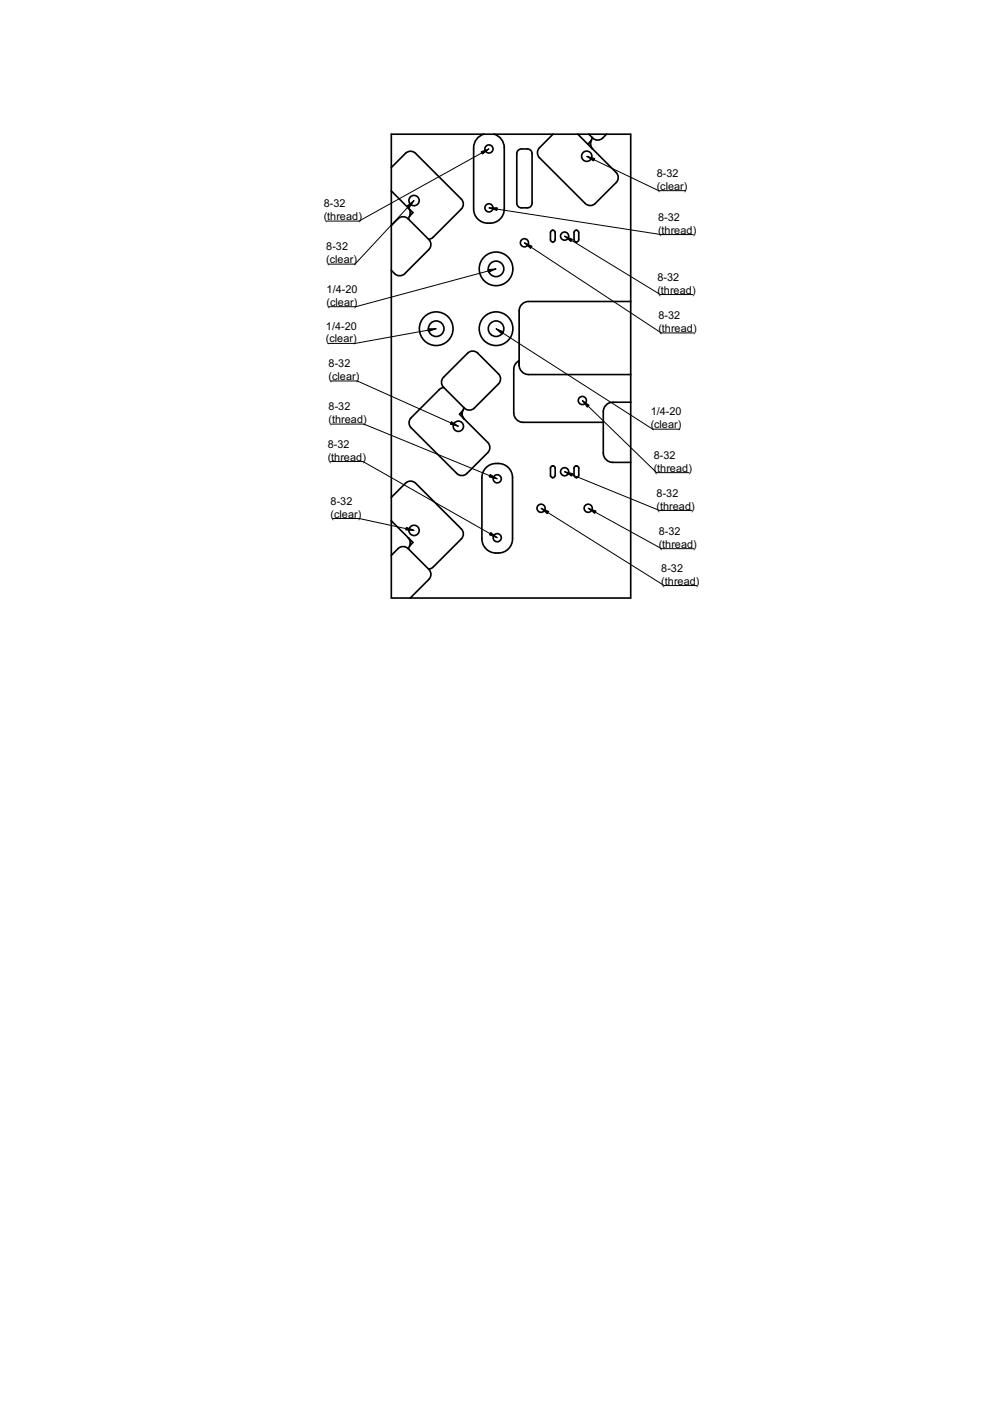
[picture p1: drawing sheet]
<svg xmlns="http://www.w3.org/2000/svg" width="210mm" height="297mm" viewBox="0 0 210 297" stroke-linecap="round" stroke-linejoin="round" font-family="sans-serif">
<g fill="none" stroke="#000" stroke-width=".35">
<path d="M83 35.5l3-3a1.5 1.5 0 0 1 2.1 0l9.7 9.7a1.5 1.5 0 0 1 0 2.1l-6 6-.9 .4M83 28.5h50.7v98.3h-50.7zM102.6 28.5a3 3 0 0 0-2.2 2.8v13a3.3 3.3 0 0 0 3.3 3 3.3 3.3 0 0 0 3.2-3v-13a3 3 0 0 0-2.1-2.8M109.9 31.9a2.16 2.16 0 0 1 2.8 .3l.1 10.9a1 1 0 0 1-1 1h-1.2a1 1 0 0 1-1-1v-10.5zM117.3 28.5l-2.9 2.8a1.5 1.5 0 0 0 0 2.1l9.7 9.7a1.5 1.5 0 0 0 2.1 0l4.4-4.4a1.5 1.5 0 0 0 0-2.1l-8.1-8.1M124.9 28.5a2.06 2.06 0 0 0 2.5 1.1l1.2-1.1M125.2 30.1v.6M125.4 29.8a1.5 1.5 0 0 0 .2 1.8l-.4-.8M125.4 29.8l-.8 .8M125.6 29.2l-.2 .6M83 47.8l1.4-1.4a1.5 1.5 0 0 1 2.1 0l4.4 4.4a1.5 1.5 0 0 1 0 2.1l-5.1 5.1a1.5 1.5 0 0 1-2.1 0l-.7-.7M83 40.5l4.5 4.6-.7 .8"/>
<path d="M86.8 44.4l-.2-.3a1.5 1.5 0 0 1 .2 1.8M86.8 45.9l-.2 .6M87 44.9l-.1 .7M117.2 48.8l-.4 .3-.1 .2v1.5l.3 .4 .2 .1M117.2 48.8h.1M117.2 51.3h.1M117.2 48.8l.3 .1 .2 .4v1.5l-.1 .3-.4 .2M122.2 48.8l-.4 .3-.1 .2v1.5l.3 .4 .2 .1M122.2 48.8h.1M122.2 51.3h.1M122.2 48.8l.3 .1 .2 .4v1.5l-.1 .3-.4 .2M94 80l5.2-5.1a1.5 1.5 0 0 1 2.1 0l4.4 4.4a1.5 1.5 0 0 1 0 2.1l-5.1 5.1a1.5 1.5 0 0 1-2.2 0l-4.4-4.4a1.5 1.5 0 0 1 0-2.1z"/>
<path d="M110.1 76.5a2 2 0 0 0-1.2 1.8v9.2a2 2 0 0 0 2 2h17M133.7 63.9h-21.6a2 2 0 0 0-2 2v11.5a2 2 0 0 0 2 2h21.6M94.1 82.2l-1 .4-5.9 6a1.5 1.5 0 0 0 0 2.1l9.7 9.7a1.5 1.5 0 0 0 2.1 0l4.4-4.4a1.5 1.5 0 0 0 0-2.2l-5-5M98 88l.4 .8M98 87.3v.7M98.1 87a1.5 1.5 0 0 0 .3 1.8M98.1 87l-.7 .8 1 1M98.3 86.4l-.2 .6M102.8 99.4a3.3 3.3 0 0 1 3.6-1 3.3 3.3 0 0 1 2.3 2.9v13a3.3 3.3 0 0 1-3.3 3 3.3 3.3 0 0 1-3.2-3v-13l.1-.7zM117.2 98.8h-.2l-.3 .5v1.5l.3 .4 .2 .1M117.2 98.8h.1M117.2 98.8h.3l.2 .5v1.5l-.2 .4-.3 .1"/>
<path d="M122.2 98.8l-.4 .2-.1 .3v1.5l.1 .2 .4 .3M122.2 98.8h.1M122.2 98.8h.3l.2 .5v1.5l-.2 .4-.3 .1M133.7 85.3h-3.8a2 2 0 0 0-2 2v8.7a2 2 0 0 0 2 2h3.8M83 117.7l1.4-1.4a1.5 1.5 0 0 1 2.1 0l4.4 4.4a1.5 1.5 0 0 1 0 2.1l-3.9 4M83 105.5l3-3.1a1.5 1.5 0 0 1 2.1 0l9.7 9.7a1.5 1.5 0 0 1 0 2.2l-6 5.9-.9 .5M83 110.4l4.6 4.6-.8 .8M86.8 114.3l-.2-.3a1.5 1.5 0 0 1 .2 1.8M86.8 115.8l-.2 .6M87 114.9v.6M117.2 101.3h.1M122.2 101.3h.1"/>
<circle cx="103.7" cy="31.6" r=".86"/>
<circle cx="124.4" cy="33.1" r="1.09"/>
<circle cx="87.8" cy="42.5" r="1.09"/>
<circle cx="103.7" cy="44.1" r=".86"/>
<circle cx="105.2" cy="57" r="3.6"/>
<circle cx="105.2" cy="57" r="1.65"/>
<circle cx="111.2" cy="51.5" r=".86"/>
<circle cx="119.7" cy="50.1" r=".86"/>
<circle cx="92.5" cy="69.7" r="3.6"/>
<circle cx="92.5" cy="69.7" r="1.65"/>
<circle cx="105.2" cy="69.7" r="3.6"/>
<circle cx="105.2" cy="69.7" r="1.65"/>
<circle cx="97.2" cy="90.4" r="1.09"/>
<circle cx="123.5" cy="84.9" r=".86"/>
<circle cx="87.8" cy="112.5" r="1.09"/>
<circle cx="105.4" cy="101.5" r=".86"/>
<circle cx="105.4" cy="114" r=".86"/>
<circle cx="114.7" cy="107.8" r=".86"/>
<circle cx="119.7" cy="100" r=".86"/>
<circle cx="124.7" cy="107.8" r=".86"/>
</g>
<g fill="none" stroke="#000" stroke-width=".21">
<path d="M103.7 31.6l-27.6 15.3h-6.9M124.4 33.1l15.3 7.3h5.6M87.8 42.5l-12.5 13.5h-5.7M103.7 44.1l36.4 5.6h6.9M105.2 57l-29.8 8h-5.7M111.2 51.5l29 19.1h6.9M119.7 50.1l20.3 12.3h6.9M92.5 69.7l-17.2 3.1h-5.8M105.2 69.7l33.2 21.3h5.7M108.3 77.6h.1M70.1 80.8h5.7l21.4 9.6M70.1 97.9h6.9l28.4 16.1"/>
<path d="M70.3 89.9h6.8l28.3 11.6M123.5 84.9l15.7 15.3h6.9M70.5 109.9h5.7l11.6 2.6M114.7 107.8l26.1 16.3h6.9M119.7 100l20.1 8.2h6.9M124.7 107.8l15.6 8.5h6.8"/>
</g>
<g fill="#000" stroke="#000" stroke-width=".21">
<path d="M102 32.2l1.7-.6-1.4 1.1zM124.4 33.1l1.7 .5-.2 .5zM86.4 43.6l1.4-1.1-1 1.5zM103.7 44.1l1.7-.1v.6zM103.4 57.2l1.8-.2-1.6 .7zM111.2 51.5l1.6 .7-.3 .5zM119.7 50.1l1.7 .6-.4 .5zM90.7 69.7h1.8l-1.7 .6zM105.2 69.7l1.6 .7-.3 .5zM95.7 89.4l1.5 1-1.7-.5zM123.5 84.9l1.4 1-.4 .4zM86.1 111.8l1.7 .7-1.8-.1z"/>
<path d="M104 112.9l1.4 1.1-1.6-.6zM103.9 100.6l1.5 .9-1.7-.4zM114.7 107.8l1.7 .6-.4 .5zM119.7 100l1.7 .4-.2 .5zM124.7 107.8l1.7 .5-.3 .6z"/>
</g>
<g font-size="2.3">
<text x="139.2" y="37.5">8-32</text>
<text x="139.2" y="40.2">(clear)</text>
<text x="68.6" y="44">8-32</text>
<text x="68.6" y="46.7">(thread)</text>
<text x="139.5" y="46.8">8-32</text>
<text x="69.2" y="53.1">8-32</text>
<text x="139.5" y="49.5">(thread)</text>
<text x="69.2" y="55.8">(clear)</text>
<text x="139.4" y="59.6">8-32</text>
<text x="69.3" y="62.1">1/4-20</text>
<text x="69.3" y="64.8">(clear)</text>
<text x="139.4" y="62.2">(thread)</text>
<text x="69.1" y="69.9">1/4-20</text>
<text x="139.6" y="67.7">8-32</text>
<text x="139.6" y="70.4">(thread)</text>
<text x="69.1" y="72.6">(clear)</text>
<text x="69.7" y="77.9">8-32</text>
<text x="69.7" y="80.6">(clear)</text>
<text x="69.7" y="87">8-32</text>
<text x="69.7" y="89.7">(thread)</text>
<text x="138" y="88.1">1/4-20</text>
<text x="69.5" y="95">8-32</text>
<text x="138" y="90.8">(clear)</text>
<text x="69.5" y="97.7">(thread)</text>
<text x="138.6" y="97.3">8-32</text>
<text x="138.6" y="100">(thread)</text>
<text x="70.1" y="107">8-32</text>
<text x="139.2" y="105.3">8-32</text>
<text x="70.1" y="109.7">(clear)</text>
<text x="139.2" y="108">(thread)</text>
<text x="139.7" y="113.4">8-32</text>
<text x="139.7" y="116.1">(thread)</text>
<text x="140.2" y="121.2">8-32</text>
<text x="140.2" y="123.9">(thread)</text>
</g>
</svg>
